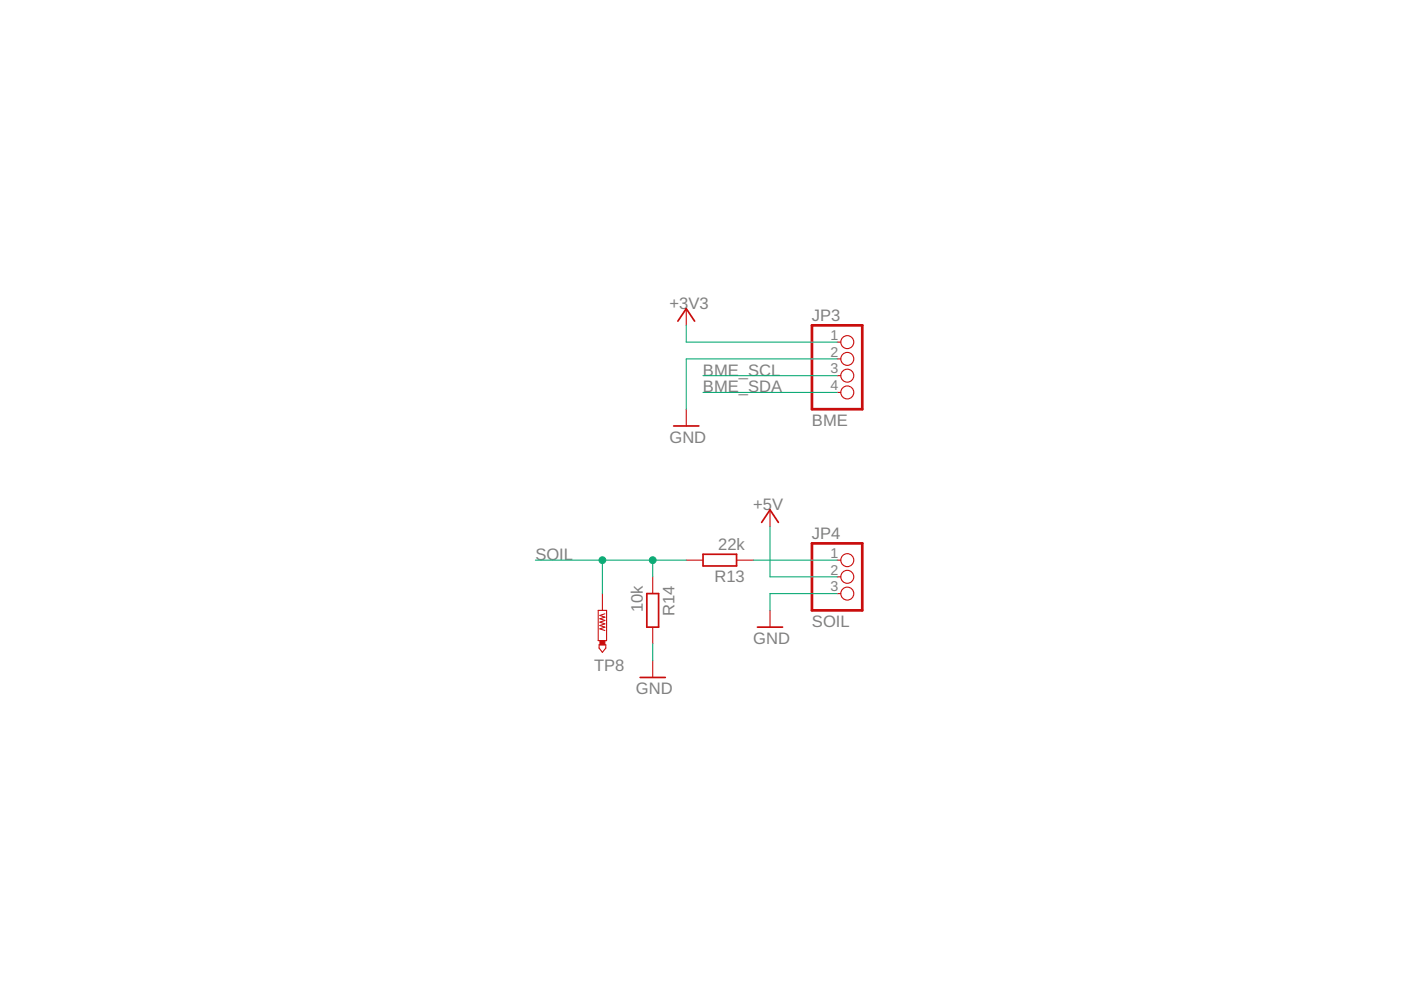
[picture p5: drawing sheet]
<svg xmlns="http://www.w3.org/2000/svg" width="297mm" height="210mm" viewBox="0 0 297 210" stroke-linecap="round" stroke-linejoin="round" font-family="sans-serif">
<path d="M172.1 69h10.7v17.8h-10.7zM172.1 115.2h10.7v14.2h-10.7z" fill="none" stroke="#c90d0c" stroke-width=".57"/>
<g fill="none" stroke="#c90d0c" stroke-width=".23">
<path d="M145.5 65.4v3.6M177.5 72.5h.8M177.5 76.1h.8M177.5 79.7h.8M145.5 86.8v3.5M177.5 83.2h.8M145.5 118.8h3.6M156.2 118.8h3.5M163.3 108.1v3.6M177.5 118.8h.8M126.8 129.4h1.8v6.4h-1.8zM127 136.7h1.4v.7l-.7 .9-.7-.9z"/>
<path d="M127.7 125.9v3.5M128.2 130.1l-1 .4 1 .4-1 .3 1 .4-1 .3 1 .4-1 .3 1 .4-1 .3 1 .4M138.4 122.3v3.6M138.4 133v3.5M163.3 129.4v3.6M177.5 122.3h.8M177.5 125.9h.8M138.4 140.1v3.5"/>
<circle cx="179.6" cy="79.7" r="1.38"/>
<circle cx="179.6" cy="76.1" r="1.38"/>
<circle cx="179.6" cy="72.5" r="1.38"/>
<circle cx="179.6" cy="83.2" r="1.38"/>
<circle cx="179.6" cy="118.8" r="1.38"/>
<circle cx="179.6" cy="122.3" r="1.38"/>
<circle cx="179.6" cy="125.9" r="1.38"/>
</g>
<path d="M143.7 68.1l1.8-2.7 1.8 2.7M142.8 90.3h5.4M149.1 117.5h7.1v2.5h-7.1zM161.5 110.8l1.8-2.7 1.7 2.7M137.1 125.9h2.5v7.1h-2.5zM160.6 133h5.3M135.7 143.6h5.4" fill="none" stroke="#c90d0c" stroke-width=".36"/>
<path d="M127.2 135.8h1v.9h-1z" fill="#c90d0c" stroke="#c90d0c" stroke-width=".21"/>
<path d="M145.5 69v3.5h32M149.1 79.7h28.4M177.5 76.1h-32v10.7M149.1 83.2h28.4M113.5 118.8h32M127.7 118.8v7.1M138.4 118.8v3.5M159.7 118.8h17.8M163.3 111.7v10.6h14.2M138.4 136.5v3.6M177.5 125.9h-14.2v3.5" fill="none" stroke="#0dab76" stroke-width=".23"/>
<g fill="#0dab76" stroke="#0dab76" stroke-width=".21">
<circle cx="127.7" cy="118.8" r=".72"/>
<circle cx="138.4" cy="118.8" r=".72"/>
</g>
<g font-size="3.5" fill="#808080">
<text x="141.9" y="65.4">+3V3</text>
<text x="172.2" y="68.1">JP3</text>
<text x="149" y="79.7">BME_SCL</text>
<text x="149" y="83.2">BME_SDA</text>
<text x="141.9" y="93.9">GND</text>
<text x="172.2" y="90.3">BME</text>
<text x="159.7" y="108.1">+5V</text>
<text x="113.5" y="118.8">SOIL</text>
<text x="152.3" y="116.6">22k</text>
<text x="172.2" y="114.3">JP4</text>
<text x="151.5" y="123.4">R13</text>
<text x="136.3" y="129.8" transform="rotate(-90 136.3 129.8)">10k</text>
<text x="143" y="130.5" transform="rotate(-90 143 130.5)">R14</text>
<text x="159.7" y="136.5">GND</text>
<text x="172.2" y="133">SOIL</text>
<text x="125.9" y="142.2">TP8</text>
<text x="134.8" y="147.2">GND</text>
</g>
<g font-size="3" fill="#808080">
<text x="176.1" y="72">1</text>
<text x="176.1" y="75.6">2</text>
<text x="176.1" y="79.2">3</text>
<text x="176.1" y="82.7">4</text>
<text x="176.1" y="118.3">1</text>
<text x="176.1" y="121.8">2</text>
<text x="176.1" y="125.4">3</text>
</g>
</svg>
